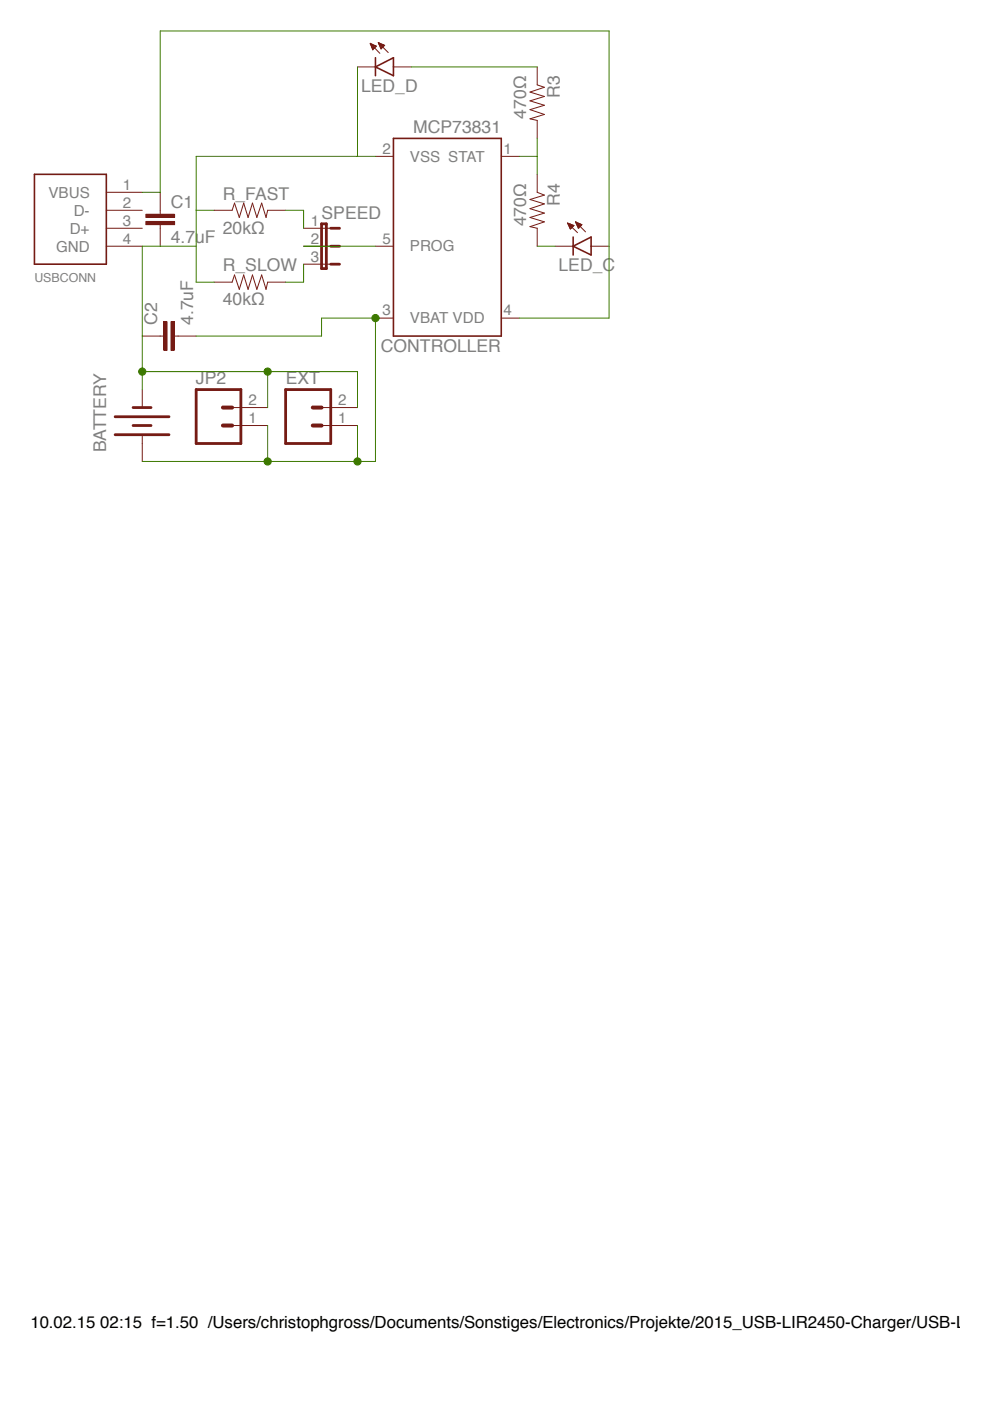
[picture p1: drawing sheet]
<svg xmlns="http://www.w3.org/2000/svg" width="210mm" height="297mm" viewBox="0 0 210 297" stroke-linecap="round" stroke-linejoin="round" font-family="sans-serif">
<path d="M7.3 37h15.2v19h-15.2zM83.4 29.3h22.9v42h-22.9z" fill="none" stroke="#751b14" stroke-width=".34"/>
<path d="M79.6 33.2h3.8M106.3 33.2h3.8M22.5 52.2h7.7M22.5 40.8h7.7M22.5 44.6h7.7M22.5 48.4h7.7M34 44.6v.7M34 47.6v.8M79.6 52.2h3.8M79.6 67.4h3.8M106.3 67.4h3.8" fill="none" stroke="#751b14" stroke-width=".21"/>
<path d="M30.9 46.9h6.1v.7h-6.1z" fill="#751b14"/>
<path d="M30.9 47h6.1v.6h-6.1z" fill="none" stroke="#751b14" stroke-width=".21"/>
<path d="M30.9 45.4h6.1v.7h-6.1z" fill="#751b14"/>
<path d="M30.9 45.4h6.1v.7h-6.1zM34 40.8v3.8M34 48.4v3.8M34 71.3h.7M37 71.3h.8" fill="none" stroke="#751b14" stroke-width=".21"/>
<path d="M36.2 68.2h.7v6.1h-.7z" fill="#751b14"/>
<path d="M36.3 68.2h.6v6.1h-.6z" fill="none" stroke="#751b14" stroke-width=".21"/>
<path d="M34.7 68.2h.7v6.1h-.7z" fill="#751b14"/>
<g fill="none" stroke="#751b14" stroke-width=".21">
<path d="M75.8 14.2h3.8M78.5 9.2l2 2.1M78.5 9.4h.3M78.5 9.3h.1M78.5 9.2l1.3 .6M78.5 9.2l.5 1.3M78.6 9.4h.5M78.7 9.7h.9M78.7 9.6h.7M78.8 10h.9M78.8 9.8h1M78.8 10h.7"/>
<path d="M78.9 10.3h.5M78.9 10.1h.5M79 10.5h.1M79 10.4h.2M79.8 9.8l-.8 .7M80.2 9l2.1 2.1M80.2 9l1.4 .6M80.2 9l.6 1.4 .8-.8M80.3 9.3h.4M80.3 9.1h.2M80.4 9.4h.9M80.4 9.4h.6"/>
<path d="M80.5 9.7h.9M80.5 9.6h1.1M80.5 9.8h.8M80.6 10h.4M80.6 10h.6M80.7 10.3h.2M80.7 10.1h.3M83.4 14.2h3.8M113.9 14.2v3.8l1.5 .5-3 1 3 1-3 .9 3 .9-3 .9 3 1.1-3 .9 1.5 .3v3.8M113.9 37v3.8l1.5 .6-3 .9 3 .9-3 1 3 1-3 .9 3 .9-3 1.1 1.5 .3v3.8M45.4 59.8h3.8l.5-1.5 1 3 1-3 .9 3 .9-3 1 3 1-3 .9 3 .3-1.5h3.9M45.4 44.6h3.8l.5-1.5 1 3 1-3 .9 3 .9-3 1 3 1-3 .9 3 .3-1.5h3.9"/>
<path d="M64.4 52.2h5.7M64.4 48.4h5.7M64.4 56h5.7M117.7 52.2h3.8M120.3 47.3l2.1 2M120.3 47.3l1.4 .5M120.3 47.3l.6 1.3 .8-.8M120.4 47.5h.5M120.4 47.4h.2M120.5 47.6h.7M120.6 47.8h1.1M120.6 47.7h.8"/>
<path d="M120.7 48.1h.7M120.7 48h.9M120.8 48.3h.5M120.8 48.1h.5M120.8 48.4h.3M120.9 48.5h.1M122 47l2.1 2.2M122 47l1.4 .6-.8 .8zM122.1 47.3h.4M122.1 47.1h.2M122.2 47.4h.6M122.3 47.6h1"/>
<path d="M122.3 47.5h.7M122.4 47.8h.8M122.4 47.7h.9M122.4 48.1h.6M122.4 48h.7M122.5 48.1h.4M122.6 48.3h.2M125.3 52.2h3.8M30.2 71.3h3.8M34.7 68.2h.7v6.1h-.7zM37.8 71.3h3.8M30.2 82.6v3.8"/>
<path d="M30.2 92.5v5.3M49.2 90.2h7.5M49.2 86.4h7.5M68.2 90.2h7.6M68.2 86.4h7.6"/>
</g>
<path d="M79.6 14.2l3.8-2v3.9zM79.6 12.2v3.9M121.5 52.2l3.8-1.9v3.8zM121.5 50.3v3.8" fill="none" stroke="#751b14" stroke-width=".34"/>
<path d="M68.2 47.5h1v9.4h-1zM70.1 56h1.9M70.1 52.2h1.9M70.1 48.4h1.9M24.4 92.2h11.4M24.4 88.4h11.4M28.2 90.2h3.8M28.2 86.4h3.8M41.6 82.6h9.5v11.4h-9.5zM60.6 82.6h9.5v11.4h-9.5z" fill="none" stroke="#751b14" stroke-width=".59"/>
<path d="M47.3 86.4h1.9M47.3 90.2h1.9M66.3 86.4h1.9M66.3 90.2h1.9" fill="none" stroke="#751b14" stroke-width=".85"/>
<path d="M75.8 14.2v19M79.6 33.2h-38v26.6h3.8M41.6 44.6h3.8M41.6 52.2h-11.4v30.4M30.2 78.8h45.6v7.6M56.7 78.8v7.6" fill="none" stroke="#3d7900" stroke-width=".21"/>
<circle cx="56.7" cy="78.8" r=".76" fill="#3d7900"/>
<circle cx="56.7" cy="78.8" r=".76" fill="none" stroke="#3d7900" stroke-width=".21"/>
<circle cx="30.1" cy="78.8" r=".76" fill="#3d7900"/>
<g fill="none" stroke="#3d7900" stroke-width=".21">
<path d="M87.2 14.2h26.7M110.1 33.2h3.8M113.9 29.3v7.7M30.2 40.8h3.8v-34.2h95.1v60.8h-19M60.6 44.6h3.8v3.8M64.4 52.2h15.2M64.4 56v3.8h-3.8M113.9 52.2h3.8M56.7 90.2v7.6M75.8 90.2v7.6h-45.6"/>
<circle cx="30.2" cy="78.8" r=".76"/>
</g>
<circle cx="56.7" cy="97.8" r=".76" fill="#3d7900"/>
<g fill="none" stroke="#3d7900" stroke-width=".21">
<path d="M75.8 97.8h3.8"/>
<circle cx="56.7" cy="97.8" r=".76"/>
</g>
<circle cx="75.8" cy="97.8" r=".76" fill="#3d7900"/>
<g fill="none" stroke="#3d7900" stroke-width=".21">
<path d="M41.6 71.3h26.6v-3.9h11.4v30.4"/>
<circle cx="75.8" cy="97.8" r=".76"/>
</g>
<circle cx="79.6" cy="67.4" r=".76" fill="#3d7900"/>
<circle cx="79.6" cy="67.4" r=".76" fill="none" stroke="#3d7900" stroke-width=".21"/>
<g font-size="3.7" fill="#808080">
<text x="76.6" y="19.5">LED_D</text>
<text x="118.7" y="20.8" transform="rotate(-90 118.7 20.8)">R3</text>
<text x="87.6" y="28.2">MCP73831</text>
<text x="111.5" y="25.2" transform="rotate(-90 111.5 25.2)">470Ω</text>
<text x="36.2" y="44">C1</text>
<text x="47.2" y="42.3">R_FAST</text>
<text x="68.2" y="46.5">SPEED</text>
<text x="118.7" y="43.6" transform="rotate(-90 118.7 43.6)">R4</text>
<text x="36.2" y="51.6">4.7uF</text>
<text x="47.2" y="49.5">20kΩ</text>
<text x="111.5" y="48" transform="rotate(-90 111.5 48)">470Ω</text>
<text x="47.2" y="57.5">R_SLOW</text>
<text x="118.4" y="57.5">LED_C</text>
<text x="47.2" y="64.7">40kΩ</text>
<text x="33.4" y="68.9" transform="rotate(-90 33.4 68.9)">C2</text>
<text x="41" y="68.9" transform="rotate(-90 41 68.9)">4.7uF</text>
<text x="80.8" y="74.6">CONTROLLER</text>
<text x="41.5" y="81.5">JP2</text>
<text x="60.6" y="81.5">EXT</text>
<text x="22.5" y="95.9" transform="rotate(-90 22.5 95.9)">BATTERY</text>
</g>
<text font-size="3.6" x="6.4" y="281.5">10.02.15 02:15 f=1.50 /Users/christophgross/Documents/Sonstiges/Electronics/Projekte/2015_USB-LIR2450-Charger/USB-LIR24</text>
<g font-size="3.2" fill="#808080">
<text x="81.1" y="32.6">2</text>
<text x="86.9" y="34.3">VSS STAT</text>
<text x="106.8" y="32.6">1</text>
<text x="10.3" y="41.9">VBUS</text>
<text x="26" y="40.2">1</text>
<text x="15.6" y="45.7">D-</text>
<text x="26" y="44">2</text>
<text x="26" y="47.8">3</text>
<text x="65.9" y="47.8">1</text>
<text x="11.9" y="53.3">GND</text>
<text x="14.8" y="49.5">D+</text>
<text x="26" y="51.6">4</text>
<text x="65.9" y="51.6">2</text>
<text x="81.1" y="51.6">5</text>
<text x="86.9" y="53.3">PROG</text>
<text x="65.9" y="55.4">3</text>
<text x="81.1" y="66.9">3</text>
<text x="86.9" y="68.5">VBAT VDD</text>
<text x="106.8" y="66.9">4</text>
<text x="52.7" y="89.7">1</text>
<text x="52.7" y="85.9">2</text>
<text x="71.7" y="89.7">1</text>
<text x="71.7" y="85.9">2</text>
</g>
<text font-size="2.6" fill="#808080" x="7.3" y="59.8">USBCONN</text>
</svg>
